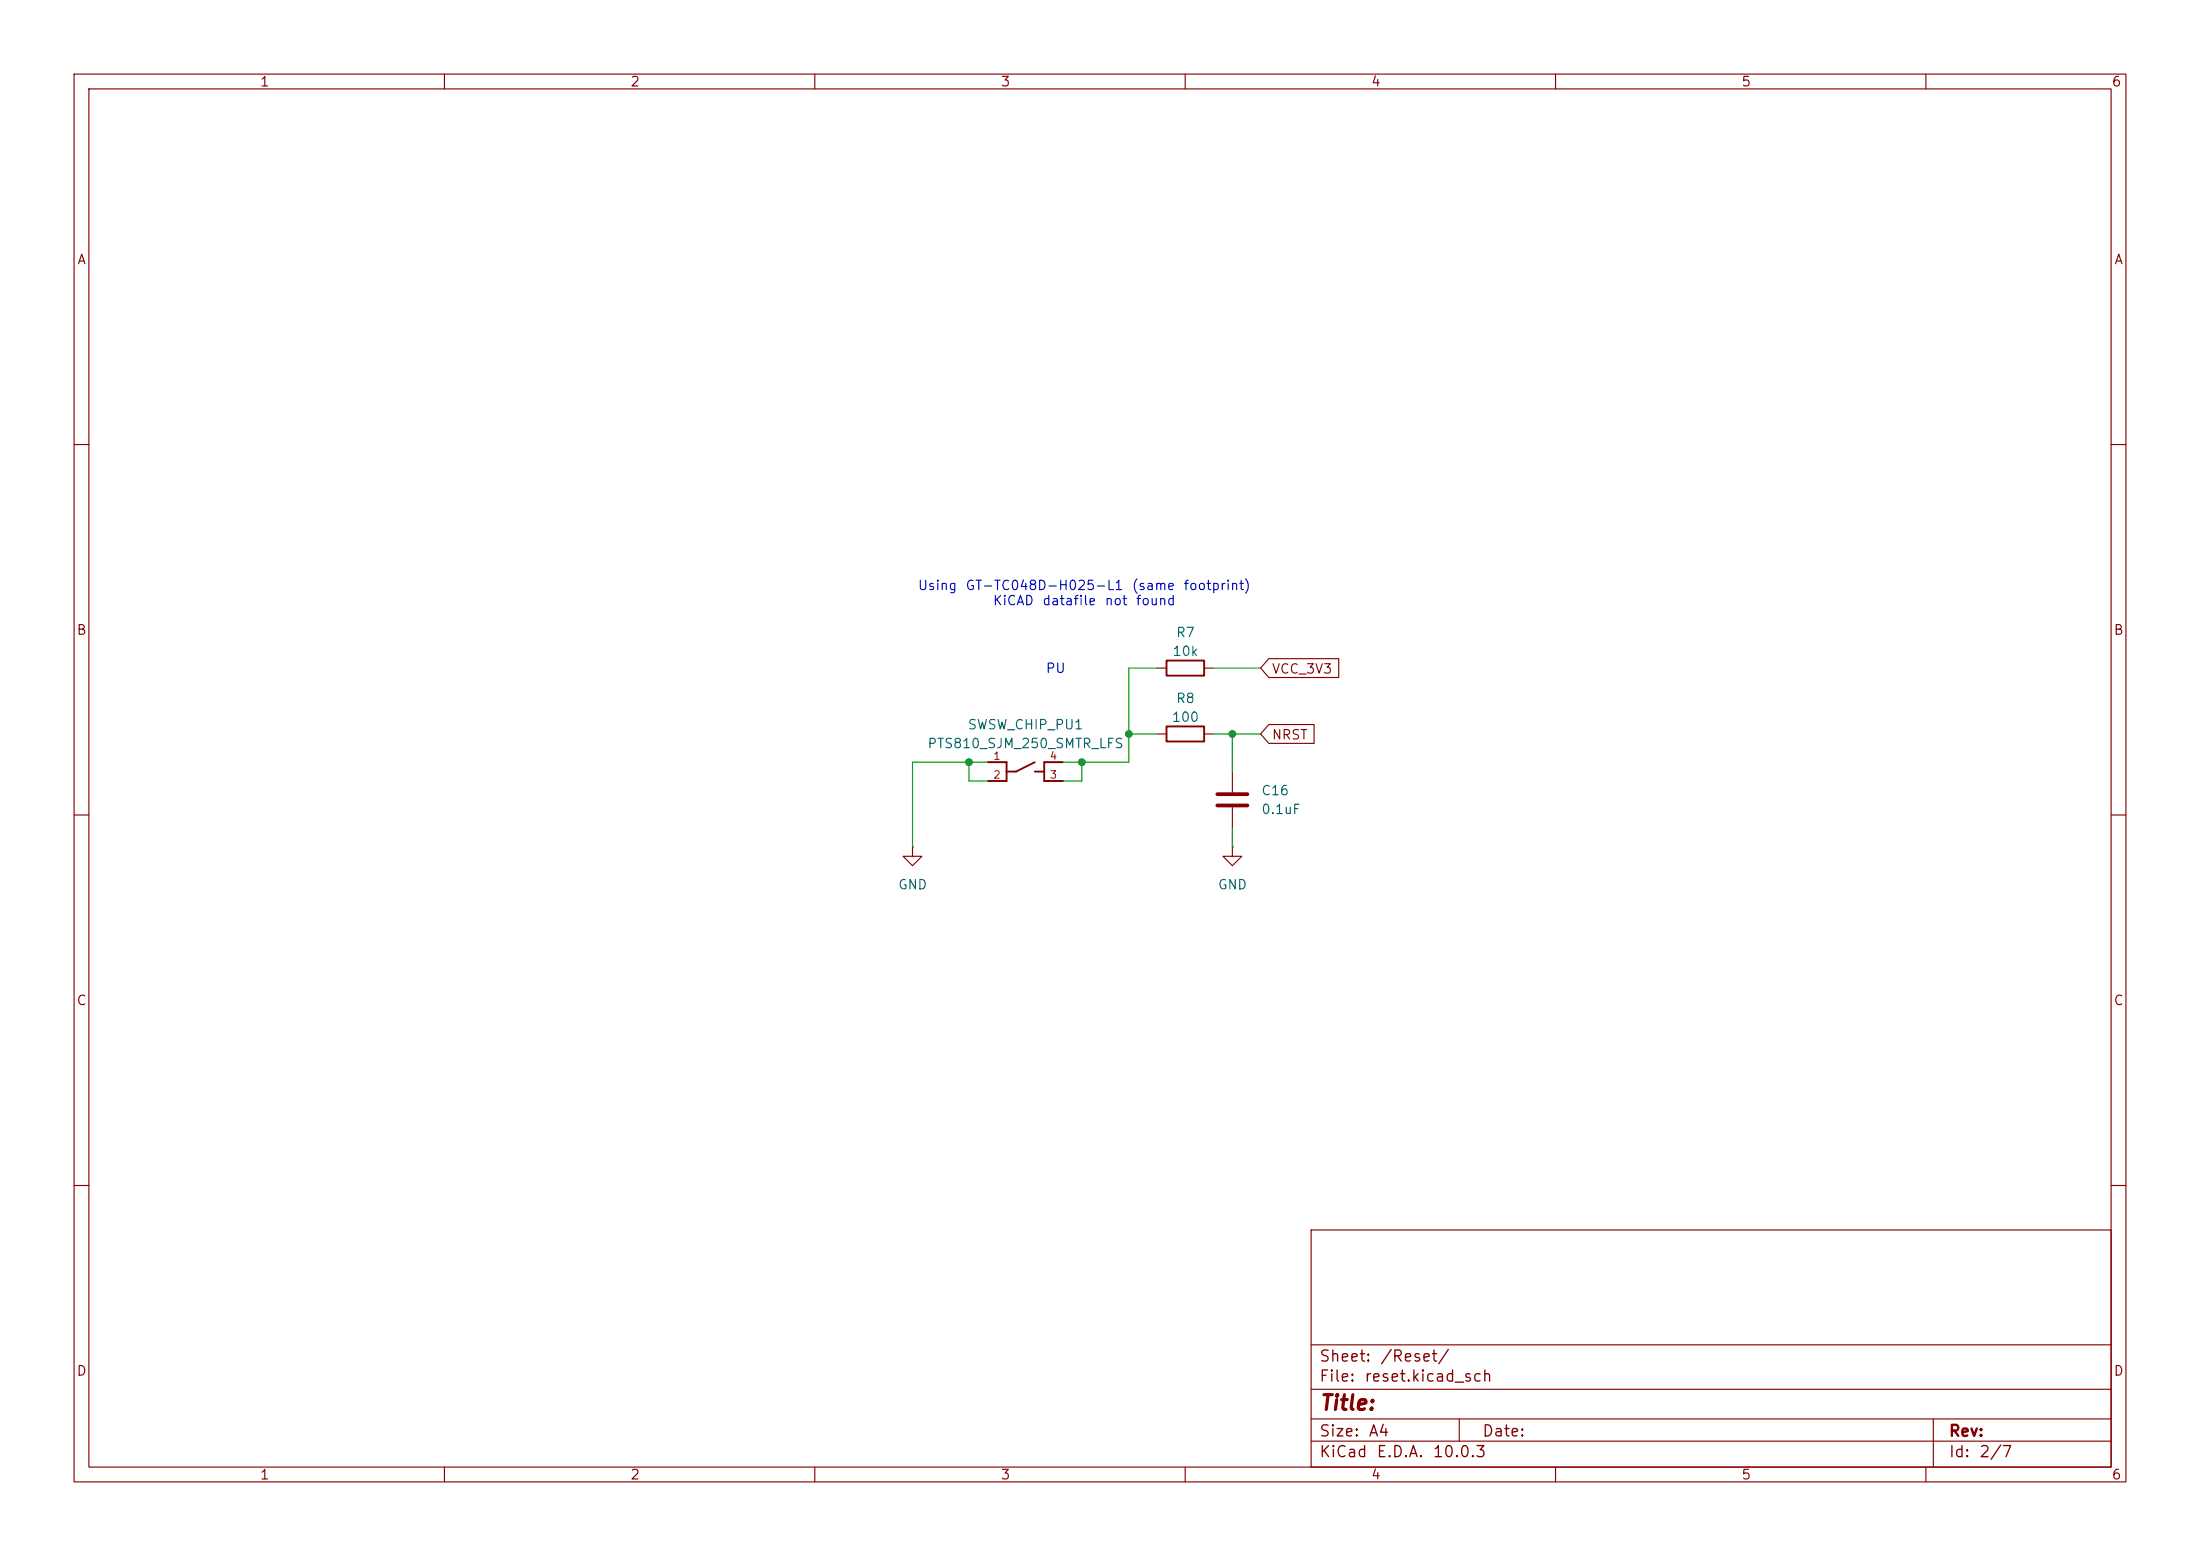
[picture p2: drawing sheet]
(kicad_sch
 (version 20260306)
 (generator "eeschema")
 (generator_version "10.0")
 (paper "A4")
 (lib_symbols
  (symbol "Device:C"
   (pin_numbers (hide yes))
   (pin_names
    (offset 0.254)) (exclude_from_sim no) (in_bom yes) (on_board yes)
   (in_pos_files yes)
   (duplicate_pin_numbers_are_jumpers no)
   (property "Reference" "C" (at 0.635 2.54 0) (show_name no) (do_not_autoplace no) (effects (font (size 1.27 1.27)) (justify left)))
   (property "Value" "C" (at 0.635 -2.54 0) (show_name no) (do_not_autoplace no) (effects (font (size 1.27 1.27)) (justify left)))
   (property "Footprint" "" (at 0.9652 -3.81 0) (show_name no) (do_not_autoplace no) (hide yes) (effects (font (size 1.27 1.27))))
   (property "Datasheet" "" (at 0 0 0) (show_name no) (do_not_autoplace no) (hide yes) (effects (font (size 1.27 1.27))))
   (property "Description" "Unpolarized capacitor" (at 0 0 0) (show_name no) (do_not_autoplace no) (hide yes) (effects (font (size 1.27 1.27))))
   (symbol "C_0_1"
    (polyline (pts (xy -2.032 0.762) (xy 2.032 0.762)) (stroke (width 0.508) (type default)) (fill (type none)))
    (polyline (pts (xy -2.032 -0.762) (xy 2.032 -0.762)) (stroke (width 0.508) (type default)) (fill (type none))))
   (symbol "C_1_1"
    (pin passive line (at 0 3.81 270) (length 2.794) (name "" (effects (font (size 1.27 1.27)))) (number "1" (effects (font (size 1.27 1.27)))))
    (pin passive line (at 0 -3.81 90) (length 2.794) (name "" (effects (font (size 1.27 1.27)))) (number "2" (effects (font (size 1.27 1.27))))))
   (embedded_fonts no))
  (symbol "Device:R"
   (pin_numbers (hide yes))
   (pin_names
    (offset 0)) (exclude_from_sim no) (in_bom yes) (on_board yes)
   (in_pos_files yes)
   (duplicate_pin_numbers_are_jumpers no)
   (property "Reference" "R" (at 2.032 0 90) (show_name no) (do_not_autoplace no) (effects (font (size 1.27 1.27))))
   (property "Value" "R" (at 0 0 90) (show_name no) (do_not_autoplace no) (effects (font (size 1.27 1.27))))
   (property "Footprint" "" (at -1.778 0 90) (show_name no) (do_not_autoplace no) (hide yes) (effects (font (size 1.27 1.27))))
   (property "Datasheet" "" (at 0 0 0) (show_name no) (do_not_autoplace no) (hide yes) (effects (font (size 1.27 1.27))))
   (property "Description" "Resistor" (at 0 0 0) (show_name no) (do_not_autoplace no) (hide yes) (effects (font (size 1.27 1.27))))
   (symbol "R_0_1"
    (rectangle (start -1.016 -2.54) (end 1.016 2.54) (stroke (width 0.254) (type default)) (fill (type none))))
   (symbol "R_1_1"
    (pin passive line (at 0 3.81 270) (length 1.27) (name "" (effects (font (size 1.27 1.27)))) (number "1" (effects (font (size 1.27 1.27)))))
    (pin passive line (at 0 -3.81 90) (length 1.27) (name "" (effects (font (size 1.27 1.27)))) (number "2" (effects (font (size 1.27 1.27))))))
   (embedded_fonts no))
  (symbol "PTS810_SJM_250_SMTR_LFS:PTS810_SJM_250_SMTR_LFS"
   (pin_names
    (offset 1.016)) (exclude_from_sim no) (in_bom yes) (on_board yes)
   (in_pos_files yes)
   (duplicate_pin_numbers_are_jumpers no)
   (property "Reference" "SW" (at -3.81 1.27 0) (show_name no) (do_not_autoplace no) (effects (font (size 1.27 1.27)) (justify left bottom)))
   (property "Value" "PTS810_SJM_250_SMTR_LFS" (at -5.08 -6.35 0) (show_name no) (do_not_autoplace no) (effects (font (size 1.27 1.27)) (justify left bottom)))
   (property "Footprint" "PTS810_SJM_250_SMTR_LFS:SW_PTS810_SJM_250_SMTR_LFS" (at 0 0 0) (show_name no) (do_not_autoplace no) (hide yes) (effects (font (size 1.27 1.27)) (justify bottom)))
   (property "Datasheet" "" (at 0 0 0) (show_name no) (do_not_autoplace no) (hide yes) (effects (font (size 1.27 1.27))))
   (property "Description" "Tactile Switch SPST-NO Top Actuated Surface Mount" (at 0 0 0) (show_name no) (do_not_autoplace no) (hide yes) (effects (font (size 1.27 1.27)) (justify bottom)))
   (property "MF" "C&K" (at 0 0 0) (show_name no) (do_not_autoplace no) (hide yes) (effects (font (size 1.27 1.27)) (justify bottom)))
   (property "Package" "None" (at 0 0 0) (show_name no) (do_not_autoplace no) (hide yes) (effects (font (size 1.27 1.27)) (justify bottom)))
   (property "Price" "None" (at 0 0 0) (show_name no) (do_not_autoplace no) (hide yes) (effects (font (size 1.27 1.27)) (justify bottom)))
   (property "Check_prices" "https://www.snapeda.com/parts/PTS810%20SJM%20250%20SMTR%20LFS/C%2526K/view-part/?ref=eda" (at 0 0 0) (show_name no) (do_not_autoplace no) (hide yes) (effects (font (size 1.27 1.27)) (justify bottom)))
   (property "STANDARD" "Manufacturer Recommendations" (at 0 0 0) (show_name no) (do_not_autoplace no) (hide yes) (effects (font (size 1.27 1.27)) (justify bottom)))
   (property "SnapEDA_Link" "https://www.snapeda.com/parts/PTS810%20SJM%20250%20SMTR%20LFS/C%2526K/view-part/?ref=snap" (at 0 0 0) (show_name no) (do_not_autoplace no) (hide yes) (effects (font (size 1.27 1.27)) (justify bottom)))
   (property "MP" "PTS810 SJM 250 SMTR LFS" (at 0 0 0) (show_name no) (do_not_autoplace no) (hide yes) (effects (font (size 1.27 1.27)) (justify bottom)))
   (property "Availability" "In Stock" (at 0 0 0) (show_name no) (do_not_autoplace no) (hide yes) (effects (font (size 1.27 1.27)) (justify bottom)))
   (property "MANUFACTURER" "CnK" (at 0 0 0) (show_name no) (do_not_autoplace no) (hide yes) (effects (font (size 1.27 1.27)) (justify bottom)))
   (symbol "PTS810_SJM_250_SMTR_LFS_0_0"
    (polyline (pts (xy -2.54 0) (xy -5.08 0)) (stroke (width 0.254) (type default)) (fill (type none)))
    (polyline (pts (xy -2.54 0) (xy -2.54 -1.27)) (stroke (width 0.254) (type default)) (fill (type none)))
    (polyline (pts (xy -2.54 -1.27) (xy -2.54 -2.54)) (stroke (width 0.254) (type default)) (fill (type none)))
    (polyline (pts (xy -2.54 -1.27) (xy -1.27 -1.27)) (stroke (width 0.254) (type default)) (fill (type none)))
    (polyline (pts (xy -2.54 -2.54) (xy -5.08 -2.54)) (stroke (width 0.254) (type default)) (fill (type none)))
    (polyline (pts (xy -1.27 -1.27) (xy 1.27 0)) (stroke (width 0.254) (type default)) (fill (type none)))
    (polyline (pts (xy 1.27 -1.27) (xy 2.54 -1.27)) (stroke (width 0.254) (type default)) (fill (type none)))
    (polyline (pts (xy 2.54 0) (xy 2.54 -1.27)) (stroke (width 0.254) (type default)) (fill (type none)))
    (polyline (pts (xy 2.54 0) (xy 5.08 0)) (stroke (width 0.254) (type default)) (fill (type none)))
    (polyline (pts (xy 2.54 -1.27) (xy 2.54 -2.54)) (stroke (width 0.254) (type default)) (fill (type none)))
    (polyline (pts (xy 2.54 -2.54) (xy 5.08 -2.54)) (stroke (width 0.254) (type default)) (fill (type none)))
    (pin passive line (at -5.08 0 0) (length 2.54) (name "" (effects (font (size 1.016 1.016)))) (number "1" (effects (font (size 1.016 1.016)))))
    (pin passive line (at -5.08 -2.54 0) (length 2.54) (name "" (effects (font (size 1.016 1.016)))) (number "2" (effects (font (size 1.016 1.016)))))
    (pin passive line (at 5.08 -2.54 180) (length 2.54) (name "" (effects (font (size 1.016 1.016)))) (number "3" (effects (font (size 1.016 1.016)))))
    (pin passive line (at 5.08 0 180) (length 2.54) (name "" (effects (font (size 1.016 1.016)))) (number "4" (effects (font (size 1.016 1.016))))))
   (embedded_fonts no))
  (symbol "power:GND"
   (power global)
   (pin_numbers (hide yes))
   (pin_names
    (offset 0) (hide yes)) (exclude_from_sim no) (in_bom yes) (on_board yes)
   (in_pos_files yes)
   (duplicate_pin_numbers_are_jumpers no)
   (property "Reference" "#PWR" (at 0 -6.35 0) (show_name no) (do_not_autoplace no) (hide yes) (effects (font (size 1.27 1.27))))
   (property "Value" "GND" (at 0 -3.81 0) (show_name no) (do_not_autoplace no) (effects (font (size 1.27 1.27))))
   (property "Footprint" "" (at 0 0 0) (show_name no) (do_not_autoplace no) (hide yes) (effects (font (size 1.27 1.27))))
   (property "Datasheet" "" (at 0 0 0) (show_name no) (do_not_autoplace no) (hide yes) (effects (font (size 1.27 1.27))))
   (property "Description" "Power symbol creates a global label with name \"GND\" , ground" (at 0 0 0) (show_name no) (do_not_autoplace no) (hide yes) (effects (font (size 1.27 1.27))))
   (symbol "GND_0_1"
    (polyline (pts (xy 0 0) (xy 0 -1.27) (xy 1.27 -1.27) (xy 0 -2.54) (xy -1.27 -1.27) (xy 0 -1.27)) (stroke (width 0) (type default)) (fill (type none))))
   (symbol "GND_1_1"
    (pin power_in line (at 0 0 270) (length 0) (name "" (effects (font (size 1.27 1.27)))) (number "1" (effects (font (size 1.27 1.27))))))
   (embedded_fonts no)))
 (text "PU"
  (exclude_from_sim no)
  (at 142.494 90.424 0)
  (effects (font (size 1.27 1.27))))
 (text "Using GT-TC048D-H025-L1 (same footprint)\nKiCAD datafile not found\n"
  (exclude_from_sim no)
  (at 146.05 80.264 0)
  (effects (font (size 1.27 1.27))))
 (junction
  (at 166.37 99.06)
  (diameter 0)
  (color 0 0 0 0))
 (junction
  (at 130.81 102.87)
  (diameter 0)
  (color 0 0 0 0))
 (junction
  (at 152.4 99.06)
  (diameter 0)
  (color 0 0 0 0))
 (junction
  (at 146.05 102.87)
  (diameter 0)
  (color 0 0 0 0))
 (wire
  (pts (xy 146.05 105.41) (xy 146.05 102.87))
  (stroke (width 0) (type default)))
 (wire
  (pts (xy 130.81 102.87) (xy 123.19 102.87))
  (stroke (width 0) (type default)))
 (wire
  (pts (xy 133.35 102.87) (xy 130.81 102.87))
  (stroke (width 0) (type default)))
 (wire
  (pts (xy 163.83 99.06) (xy 166.37 99.06))
  (stroke (width 0) (type default)))
 (wire
  (pts (xy 163.83 90.17) (xy 170.18 90.17))
  (stroke (width 0) (type default)))
 (wire
  (pts (xy 166.37 99.06) (xy 170.18 99.06))
  (stroke (width 0) (type default)))
 (wire
  (pts (xy 152.4 99.06) (xy 156.21 99.06))
  (stroke (width 0) (type default)))
 (wire
  (pts (xy 152.4 102.87) (xy 152.4 99.06))
  (stroke (width 0) (type default)))
 (wire
  (pts (xy 152.4 90.17) (xy 156.21 90.17))
  (stroke (width 0) (type default)))
 (wire
  (pts (xy 146.05 102.87) (xy 152.4 102.87))
  (stroke (width 0) (type default)))
 (wire
  (pts (xy 166.37 111.76) (xy 166.37 114.3))
  (stroke (width 0) (type default)))
 (wire
  (pts (xy 143.51 102.87) (xy 146.05 102.87))
  (stroke (width 0) (type default)))
 (wire
  (pts (xy 123.19 102.87) (xy 123.19 114.3))
  (stroke (width 0) (type default)))
 (wire
  (pts (xy 130.81 105.41) (xy 130.81 102.87))
  (stroke (width 0) (type default)))
 (wire
  (pts (xy 166.37 104.14) (xy 166.37 99.06))
  (stroke (width 0) (type default)))
 (wire
  (pts (xy 133.35 105.41) (xy 130.81 105.41))
  (stroke (width 0) (type default)))
 (wire
  (pts (xy 152.4 90.17) (xy 152.4 99.06))
  (stroke (width 0) (type default)))
 (wire
  (pts (xy 143.51 105.41) (xy 146.05 105.41))
  (stroke (width 0) (type default)))
 (global_label "NRST"
  (shape input)
  (at 170.18 99.06 0)
  (fields_autoplaced yes)
  (effects (font (size 1.27 1.27)) (justify left))
  (property "Intersheetrefs" "${INTERSHEET_REFS}" (at 177.9428 99.06 0) (hide yes) (show_name no) (do_not_autoplace no) (effects (font (size 1.27 1.27)) (justify left))))
 (global_label "VCC_3V3"
  (shape input)
  (at 170.18 90.17 0)
  (fields_autoplaced yes)
  (effects (font (size 1.27 1.27)) (justify left))
  (property "Intersheetrefs" "${INTERSHEET_REFS}" (at 181.269 90.17 0) (hide yes) (show_name no) (do_not_autoplace no) (effects (font (size 1.27 1.27)) (justify left))))
 (symbol
  (lib_id "power:GND")
  (at 166.37 114.3 0)
  (unit 1)
  (body_style 1)
  (exclude_from_sim no)
  (in_bom yes)
  (on_board yes)
  (in_pos_files yes)
  (dnp no)
  (fields_autoplaced yes)
  (property "Reference" "#PWR012" (at 166.37 120.65 0) (hide yes) (show_name no) (do_not_autoplace no) (effects (font (size 1.27 1.27))))
  (property "Value" "GND" (at 166.37 119.38 0) (show_name no) (do_not_autoplace no) (effects (font (size 1.27 1.27))))
  (property "Footprint" "" (at 166.37 114.3 0) (hide yes) (show_name no) (do_not_autoplace no) (effects (font (size 1.27 1.27))))
  (property "Datasheet" "" (at 166.37 114.3 0) (hide yes) (show_name no) (do_not_autoplace no) (effects (font (size 1.27 1.27))))
  (property "Description" "Power symbol creates a global label with name \"GND\" , ground" (at 166.37 114.3 0) (hide yes) (show_name no) (do_not_autoplace no) (effects (font (size 1.27 1.27))))
  (pin "1"))
 (symbol
  (lib_id "PTS810_SJM_250_SMTR_LFS:PTS810_SJM_250_SMTR_LFS")
  (at 138.43 102.87 0)
  (unit 1)
  (body_style 1)
  (exclude_from_sim no)
  (in_bom yes)
  (on_board yes)
  (in_pos_files yes)
  (dnp no)
  (fields_autoplaced yes)
  (property "Reference" "SWSW_CHIP_PU1" (at 138.43 97.79 0) (show_name no) (do_not_autoplace no) (effects (font (size 1.27 1.27))))
  (property "Value" "PTS810_SJM_250_SMTR_LFS" (at 138.43 100.33 0) (show_name no) (do_not_autoplace no) (effects (font (size 1.27 1.27))))
  (property "Footprint" "Button_Switch_SMD:PTS810_SJM_250_SMTR_LFS" (at 138.43 102.87 0) (hide yes) (show_name no) (do_not_autoplace no) (effects (font (size 1.27 1.27)) (justify bottom)))
  (property "Datasheet" "" (at 138.43 102.87 0) (hide yes) (show_name no) (do_not_autoplace no) (effects (font (size 1.27 1.27))))
  (property "Description" "" (at 138.43 102.87 0) (hide yes) (show_name no) (do_not_autoplace no) (effects (font (size 1.27 1.27))))
  (property "MF" "C&K" (at 138.43 102.87 0) (hide yes) (show_name no) (do_not_autoplace no) (effects (font (size 1.27 1.27)) (justify bottom)))
  (property "Description_1" "Tactile Switch SPST-NO Top Actuated Surface Mount" (at 138.43 102.87 0) (hide yes) (show_name no) (do_not_autoplace no) (effects (font (size 1.27 1.27)) (justify bottom)))
  (property "Package" "None" (at 138.43 102.87 0) (hide yes) (show_name no) (do_not_autoplace no) (effects (font (size 1.27 1.27)) (justify bottom)))
  (property "Price" "None" (at 138.43 102.87 0) (hide yes) (show_name no) (do_not_autoplace no) (effects (font (size 1.27 1.27)) (justify bottom)))
  (property "Check_prices" "https://www.snapeda.com/parts/PTS810%20SJM%20250%20SMTR%20LFS/C%2526K/view-part/?ref=eda" (at 138.43 102.87 0) (hide yes) (show_name no) (do_not_autoplace no) (effects (font (size 1.27 1.27)) (justify bottom)))
  (property "STANDARD" "Manufacturer Recommendations" (at 138.43 102.87 0) (hide yes) (show_name no) (do_not_autoplace no) (effects (font (size 1.27 1.27)) (justify bottom)))
  (property "SnapEDA_Link" "https://www.snapeda.com/parts/PTS810%20SJM%20250%20SMTR%20LFS/C%2526K/view-part/?ref=snap" (at 138.43 102.87 0) (hide yes) (show_name no) (do_not_autoplace no) (effects (font (size 1.27 1.27)) (justify bottom)))
  (property "MP" "PTS810 SJM 250 SMTR LFS" (at 138.43 102.87 0) (hide yes) (show_name no) (do_not_autoplace no) (effects (font (size 1.27 1.27)) (justify bottom)))
  (property "Availability" "In Stock" (at 138.43 102.87 0) (hide yes) (show_name no) (do_not_autoplace no) (effects (font (size 1.27 1.27)) (justify bottom)))
  (property "MANUFACTURER" "CnK" (at 138.43 102.87 0) (hide yes) (show_name no) (do_not_autoplace no) (effects (font (size 1.27 1.27)) (justify bottom)))
  (pin "3")
  (pin "4")
  (pin "2")
  (pin "1"))
 (symbol
  (lib_id "Device:R")
  (at 160.02 99.06 90)
  (unit 1)
  (body_style 1)
  (exclude_from_sim no)
  (in_bom yes)
  (on_board yes)
  (in_pos_files yes)
  (dnp no)
  (property "Reference" "R8" (at 160.02 94.234 90) (show_name no) (do_not_autoplace no) (effects (font (size 1.27 1.27))))
  (property "Value" "100" (at 160.02 96.774 90) (show_name no) (do_not_autoplace no) (effects (font (size 1.27 1.27))))
  (property "Footprint" "Resistor_SMD:R_0603_1608Metric" (at 160.02 100.838 90) (hide yes) (show_name no) (do_not_autoplace no) (effects (font (size 1.27 1.27))))
  (property "Datasheet" "" (at 160.02 99.06 0) (hide yes) (show_name no) (do_not_autoplace no) (effects (font (size 1.27 1.27))))
  (property "Description" "Resistor" (at 160.02 99.06 0) (hide yes) (show_name no) (do_not_autoplace no) (effects (font (size 1.27 1.27))))
  (pin "1")
  (pin "2"))
 (symbol
  (lib_id "power:GND")
  (at 123.19 114.3 0)
  (unit 1)
  (body_style 1)
  (exclude_from_sim no)
  (in_bom yes)
  (on_board yes)
  (in_pos_files yes)
  (dnp no)
  (fields_autoplaced yes)
  (property "Reference" "#PWR011" (at 123.19 120.65 0) (hide yes) (show_name no) (do_not_autoplace no) (effects (font (size 1.27 1.27))))
  (property "Value" "GND" (at 123.19 119.38 0) (show_name no) (do_not_autoplace no) (effects (font (size 1.27 1.27))))
  (property "Footprint" "" (at 123.19 114.3 0) (hide yes) (show_name no) (do_not_autoplace no) (effects (font (size 1.27 1.27))))
  (property "Datasheet" "" (at 123.19 114.3 0) (hide yes) (show_name no) (do_not_autoplace no) (effects (font (size 1.27 1.27))))
  (property "Description" "Power symbol creates a global label with name \"GND\" , ground" (at 123.19 114.3 0) (hide yes) (show_name no) (do_not_autoplace no) (effects (font (size 1.27 1.27))))
  (pin "1"))
 (symbol
  (lib_id "Device:C")
  (at 166.37 107.95 0)
  (unit 1)
  (body_style 1)
  (exclude_from_sim no)
  (in_bom yes)
  (on_board yes)
  (in_pos_files yes)
  (dnp no)
  (fields_autoplaced yes)
  (property "Reference" "C16" (at 170.18 106.6799 0) (show_name no) (do_not_autoplace no) (effects (font (size 1.27 1.27)) (justify left)))
  (property "Value" "0.1uF" (at 170.18 109.2199 0) (show_name no) (do_not_autoplace no) (effects (font (size 1.27 1.27)) (justify left)))
  (property "Footprint" "Capacitor_SMD:C_0603_1608Metric" (at 167.3352 111.76 0) (hide yes) (show_name no) (do_not_autoplace no) (effects (font (size 1.27 1.27))))
  (property "Datasheet" "" (at 166.37 107.95 0) (hide yes) (show_name no) (do_not_autoplace no) (effects (font (size 1.27 1.27))))
  (property "Description" "Unpolarized capacitor" (at 166.37 107.95 0) (hide yes) (show_name no) (do_not_autoplace no) (effects (font (size 1.27 1.27))))
  (pin "2")
  (pin "1"))
 (symbol
  (lib_id "Device:R")
  (at 160.02 90.17 90)
  (unit 1)
  (body_style 1)
  (exclude_from_sim no)
  (in_bom yes)
  (on_board yes)
  (in_pos_files yes)
  (dnp no)
  (property "Reference" "R7" (at 160.02 85.344 90) (show_name no) (do_not_autoplace no) (effects (font (size 1.27 1.27))))
  (property "Value" "10k" (at 160.02 87.884 90) (show_name no) (do_not_autoplace no) (effects (font (size 1.27 1.27))))
  (property "Footprint" "Resistor_SMD:R_0603_1608Metric" (at 160.02 91.948 90) (hide yes) (show_name no) (do_not_autoplace no) (effects (font (size 1.27 1.27))))
  (property "Datasheet" "" (at 160.02 90.17 0) (hide yes) (show_name no) (do_not_autoplace no) (effects (font (size 1.27 1.27))))
  (property "Description" "Resistor" (at 160.02 90.17 0) (hide yes) (show_name no) (do_not_autoplace no) (effects (font (size 1.27 1.27))))
  (pin "2")
  (pin "1")))
